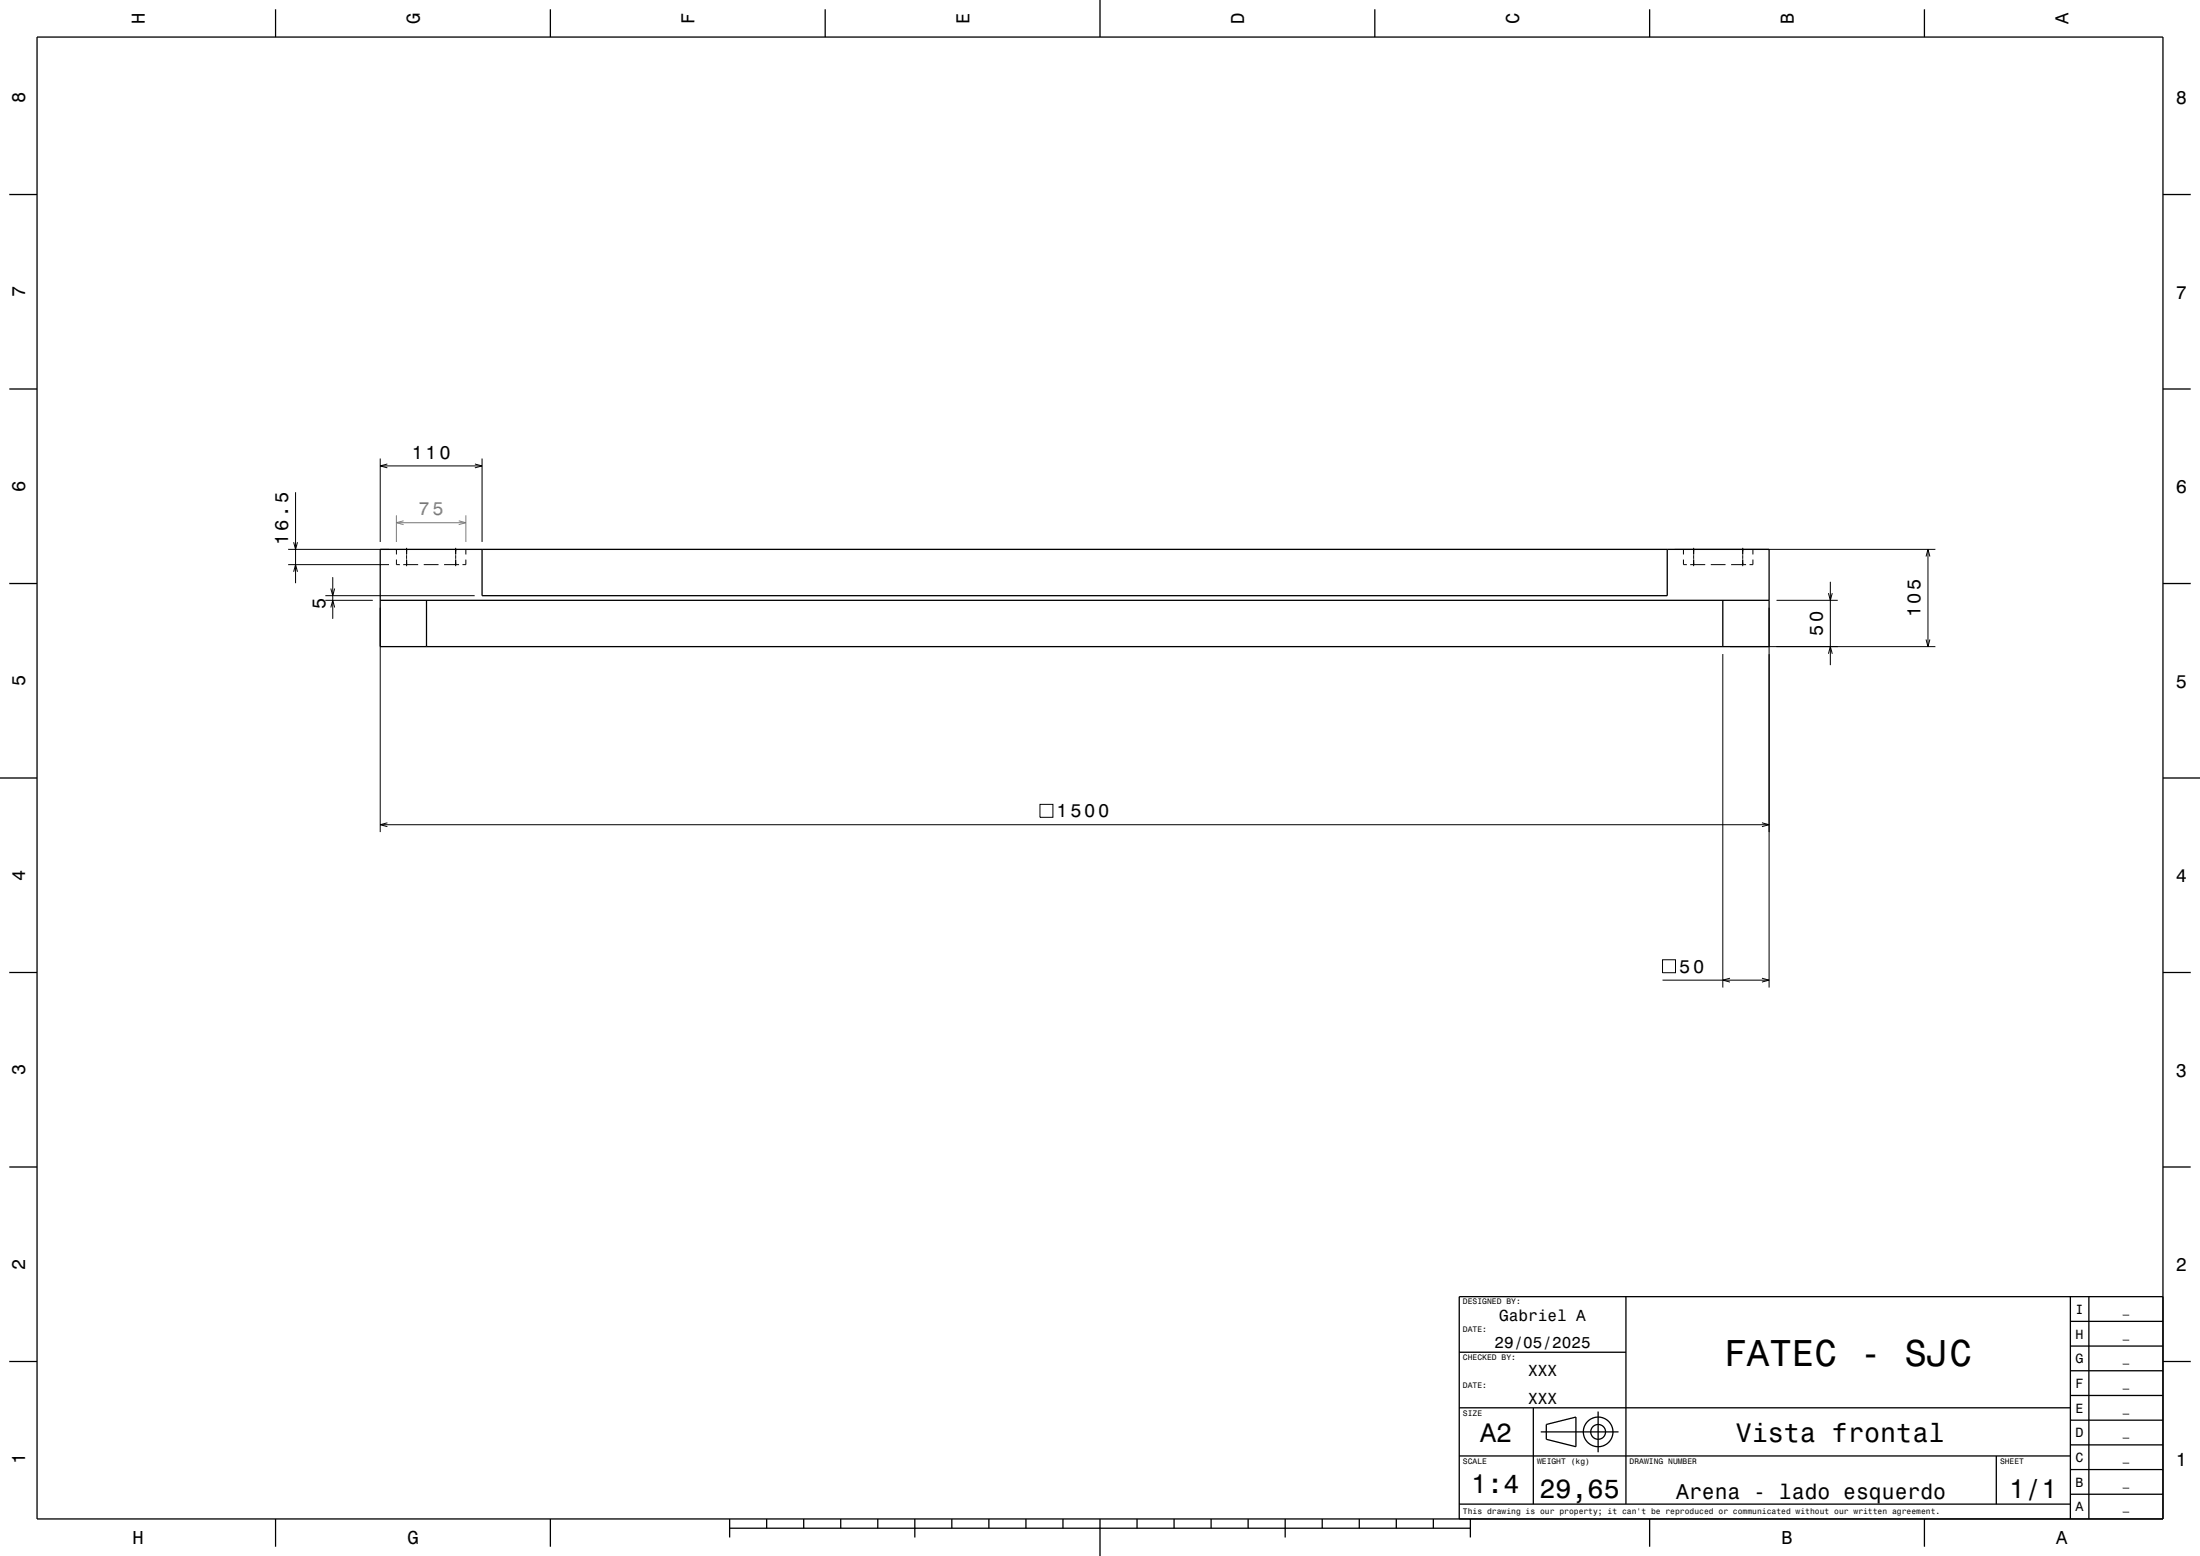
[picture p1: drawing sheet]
<svg xmlns="http://www.w3.org/2000/svg" width="594mm" height="420mm" viewBox="0 0 594 420" stroke-linecap="round" stroke-linejoin="round" font-family="sans-serif">
<g fill="none" stroke="#000" stroke-width=".27">
<path d="M79.8 132.9v24.5M102.7 123.8v22.5M102.7 125.8h27.5M104.6 125.2l-1.9 .6 1.9 .5M128.2 125.2l2 .6-2 .5M130.2 123.8v22.5M77.8 152.4h27.2M77.8 148.3h27.2M79.3 146.4l.5 1.9 .5-1.9M79.3 154.3l.5-1.9 .5 1.9M89.3 158.9l.5 1.9 .6-1.9M89.8 155.8v11.2"/>
<path d="M107 151v1.4h.9M107 148.3v1.4M108.9 152.4h4M109.8 147.9v1.8M109.8 149.9v1M109.8 151v1.8M114.4 152.4h4M119.9 152.4h4M123 147.9v1.8M123 149.9v1M123 151v1.8M125.8 151v1.4h-.9"/>
<path d="M125.8 148.3v1.4M452.2 148.3h70.4M454.5 151v1.4h1M454.5 148.3v1.4M456.4 152.4h4M457.3 147.9v1.8M457.3 149.9v1M457.3 151v1.8M461.9 152.4h4M467.4 152.4h4M470.5 147.9v1.8M470.5 149.9v1"/>
<path d="M470.5 151v1.8M473.3 151v1.4h-.9M473.3 148.3v1.4M494.2 157v22.5M520 150.2l.6-1.9 .5 1.9M520.6 148.3v26.2M87.8 162h12.9M87.8 160.8h40.4M89.3 164l.5-2 .6 2M102.7 164v60.6M465.2 176.5v90.1M467.2 174.5h55.4"/>
<path d="M477.7 164v102.6M479.7 162h16.5M493.7 160.1l.5 1.9 .5-1.9M493.7 176.5l.5-2 .5 2M520 172.6l.6 1.9 .5-1.9M280.8 217.1h3.5v3.5h-3.5zM102.7 222.6h375M104.6 222.1l-1.9 .5 1.9 .5M475.7 222.1l2 .5-2 .5M448.9 259.1h3.5v3.5h-3.5zM448.9 264.6h28.8M467.1 264l-1.9 .6 1.9 .5"/>
<path d="M475.7 264l2 .6-2 .5"/>
</g>
<path d="M107 139.1v7.2M125.8 139.1v7.2M107 141.1h18.8M109 140.6l-2 .5 2 .5M123.8 140.6l2 .5-2 .5" fill="none" stroke="#808080" stroke-width=".27"/>
<g fill="none" stroke="#000" stroke-width=".35">
<path d="M10 10h574v400h-574zM74.4 2.5v7.5M148.6 2.5v7.5M222.8 2.5v7.5M297 0v10M371.2 2.5v7.5M445.4 2.5v7.5M519.6 2.5v7.5M2.5 52.5h7.5M584 52.5h7.5M2.5 105h7.5M584 105h7.5"/>
<path d="M2.5 157.5h7.5M102.7 148.3h375v26.2h-375zM130.2 148.3v12.5h320v-12.5M584 157.5h7.5M102.7 162h375M115.2 162v12.5M465.2 162v12.5M0 210h10M584 210h10M2.5 262.5h7.5M584 262.5h7.5M2.5 315h7.5"/>
<path d="M584 315h7.5M439 350v56M559 356.7h25M559 350v60M564 350v60M584 350h-190v60M2.5 367.5h7.5M394 365h45M559 376.7h25M559 370h25M559 363.3h25M584 367.5h7.5"/>
<path d="M394 393h165M394 380h165M414 380v26M416 386.5h21M417.5 384.5l8-2v8l-8-2zM431.5 381v11M539 393v13M559 396.7h25M559 390h25M559 383.3h25M74.4 410v7.5M148.6 410v7.5"/>
<path d="M197 412.5h200M197 410v5M207 410v2.5M217 410v2.5M227 410v2.5M237 410v2.5M247 410v5M257 410v2.5M267 410v2.5M277 410v2.5M287 410v2.5M297 410v10"/>
<path d="M307 410v2.5M317 410v2.5M327 410v2.5M337 410v2.5M347 410v5M357 410v2.5M367 410v2.5M377 410v2.5M387 410v2.5M394 406h165M397 410v5M445.4 410v7.5"/>
<path d="M519.6 410v7.5M559 403.3h25"/>
<circle cx="431.5" cy="386.5" r="2"/>
<circle cx="431.5" cy="386.5" r="4"/>
</g>
<text font-size="10.1" x="465.6" y="368.7">FATEC - SJC</text>
<g font-size="7.2">
<text x="399.7" y="389.3">A2</text>
<text x="468.6" y="389.1">Vista frontal</text>
<text x="397.2" y="402.9">1:4</text>
<text x="415.7" y="404.3">29,65</text>
<text x="542.5" y="404.3">1/1</text>
</g>
<text font-size="5.8" x="452.6" y="404.6">Arena - lado esquerdo</text>
<g font-size="5">
<text x="39.1" y="6.5" transform="rotate(-90 39.1 6.5)">H</text>
<text x="113.3" y="6.5" transform="rotate(-90 113.3 6.5)">G</text>
<text x="187.5" y="6.5" transform="rotate(-90 187.5 6.5)">F</text>
<text x="261.7" y="6.5" transform="rotate(-90 261.7 6.5)">E</text>
<text x="335.9" y="6.5" transform="rotate(-90 335.9 6.5)">D</text>
<text x="410.1" y="6.5" transform="rotate(-90 410.1 6.5)">C</text>
<text x="484.3" y="6.5" transform="rotate(-90 484.3 6.5)">B</text>
<text x="558.5" y="6.5" transform="rotate(-90 558.5 6.5)">A</text>
<text x="6.8" y="27.8" transform="rotate(-90 6.8 27.8)">8</text>
<text x="587.5" y="28.1">8</text>
<text x="6.8" y="80.3" transform="rotate(-90 6.8 80.3)">7</text>
<text x="587.5" y="80.6">7</text>
<text x="111.2" y="123.8">110</text>
<text x="6.8" y="132.8" transform="rotate(-90 6.8 132.8)">6</text>
<text x="587.5" y="133.1">6</text>
<text x="77.8" y="147.1" transform="rotate(-90 77.8 147.1)">16.5</text>
<text x="87.8" y="164.5" transform="rotate(-90 87.8 164.5)">5</text>
<text x="518.6" y="166.7" transform="rotate(-90 518.6 166.7)">105</text>
<text x="492.2" y="171.7" transform="rotate(-90 492.2 171.7)">50</text>
<text x="6.8" y="185.3" transform="rotate(-90 6.8 185.3)">5</text>
<text x="587.5" y="185.6">5</text>
<text x="285.3" y="220.6">1500</text>
<text x="6.8" y="237.8" transform="rotate(-90 6.8 237.8)">4</text>
<text x="587.5" y="238.1">4</text>
<text x="453.4" y="262.6">50</text>
<text x="6.8" y="290.3" transform="rotate(-90 6.8 290.3)">3</text>
<text x="587.5" y="290.6">3</text>
<text x="6.8" y="342.8" transform="rotate(-90 6.8 342.8)">2</text>
<text x="587.5" y="343.1">2</text>
<text x="6.8" y="395.3" transform="rotate(-90 6.8 395.3)">1</text>
<text x="587.5" y="395.6">1</text>
<text x="35.8" y="416.8">H</text>
<text x="110" y="416.8">G</text>
<text x="481" y="416.8">B</text>
<text x="555.2" y="416.8">A</text>
</g>
<text font-size="5" fill="#808080" x="113" y="139.1">75</text>
<g font-size="4.3">
<text x="404.8" y="356.5">Gabriel A</text>
<text x="403.5" y="364">29/05/2025</text>
<text x="412.6" y="371.5">XXX</text>
<text x="412.6" y="379">XXX</text>
</g>
<g font-size="3.6">
<text x="560.4" y="354.6">I</text>
<text x="560.4" y="361.3">H</text>
<text x="560.4" y="368">G</text>
<text x="560.4" y="374.6">F</text>
<text x="560.4" y="381.3">E</text>
<text x="560.4" y="388">D</text>
<text x="560.4" y="394.6">C</text>
<text x="560.4" y="401.3">B</text>
<text x="560.4" y="408">A</text>
</g>
<g font-size="2.9">
<text x="573.1" y="354.4">_</text>
<text x="573.1" y="361.1">_</text>
<text x="573.1" y="367.7">_</text>
<text x="573.1" y="374.4">_</text>
<text x="573.1" y="381">_</text>
<text x="573.1" y="387.7">_</text>
<text x="573.1" y="394.4">_</text>
<text x="573.1" y="401.1">_</text>
<text x="573.1" y="407.7">_</text>
</g>
<g font-size="2.2">
<text x="395" y="352.1">DESIGNED BY:</text>
<text x="395" y="359.6">DATE:</text>
<text x="395" y="367.1">CHECKED BY:</text>
<text x="395" y="374.6">DATE:</text>
<text x="395" y="382.1">SIZE</text>
<text x="395" y="395.1">SCALE</text>
<text x="415" y="395.1">WEIGHT (kg)</text>
<text x="440" y="395.1">DRAWING NUMBER</text>
<text x="540" y="395.1">SHEET</text>
<text x="395" y="408.8">This drawing is our property; it can't be reproduced or communicated without our written agreement.</text>
</g>
</svg>
